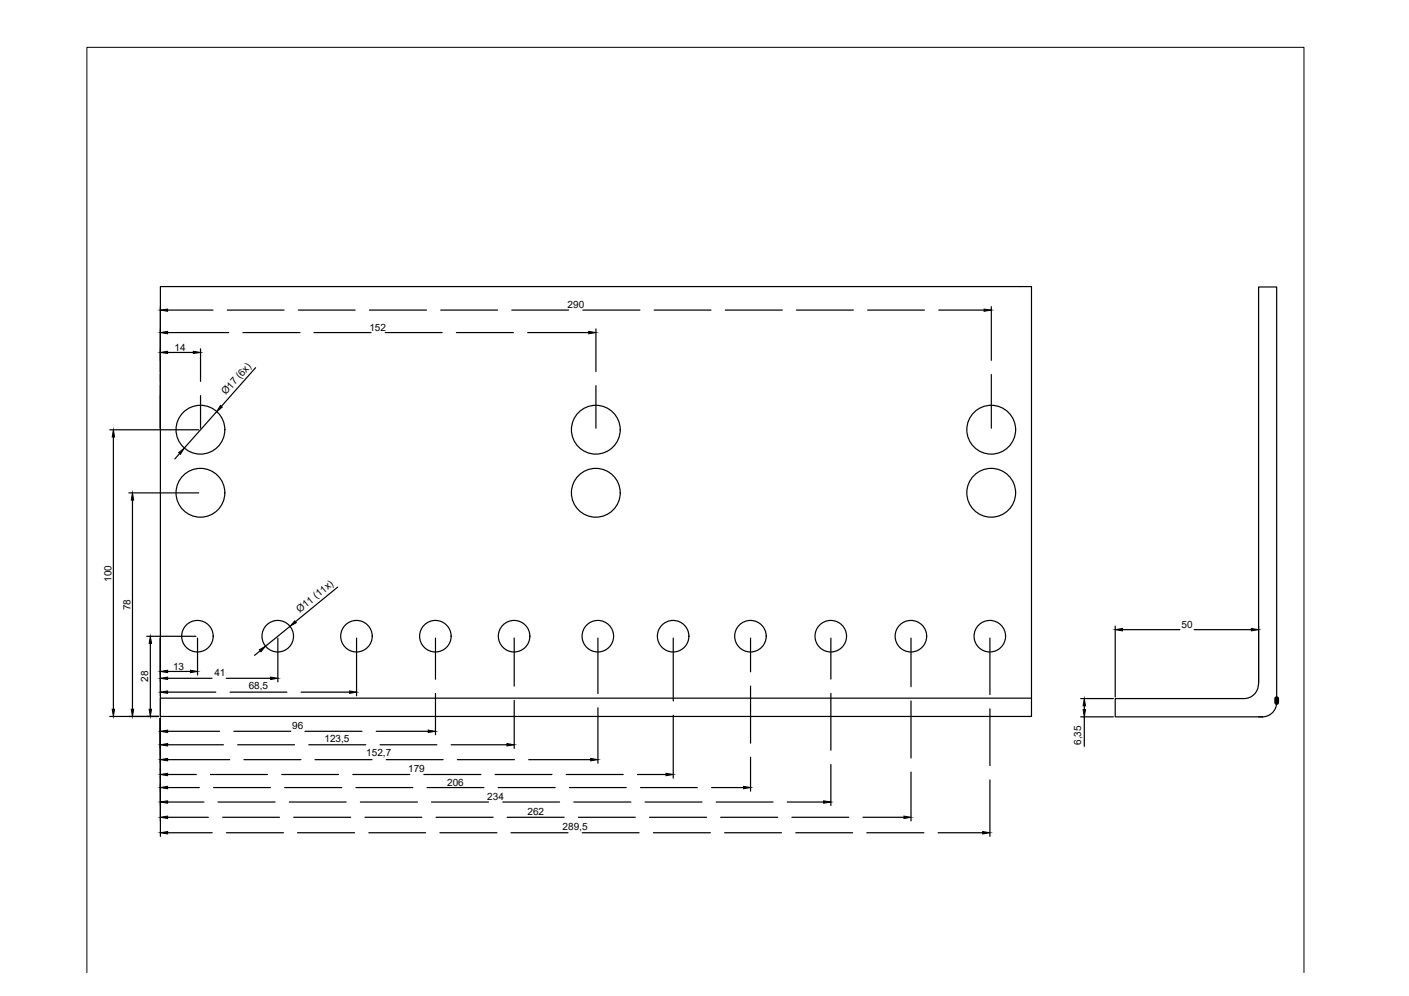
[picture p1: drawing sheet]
<svg xmlns="http://www.w3.org/2000/svg" width="297mm" height="210mm" viewBox="0 0 297 210" stroke-linecap="round" stroke-linejoin="round" font-family="sans-serif">
<!-- layer: 0 -->
<g fill="none" stroke="#000" stroke-width=".25">
<path d="M33.8 60.4h183.7v90.6h-183.7zM33.8 64.6v25.6M35.3 74.3h5.5M35.3 70.1h12.9M35.3 65.3h9.6M42.3 73.5v6.9M47.9 65.3h12M51.2 70.1h12M53.9 77.5l-7.2 8.1M62.9 65.3h12M66.2 70.1h12M77.9 65.3h12"/>
<path d="M81.2 70.1h12M92.9 65.3h12M96.2 70.1h12M107.9 65.3h12M111.2 70.1h12.9M122.9 65.3h12M125.6 69.3v9M137.9 65.3h12M152.9 65.3h12M167.9 65.3h12M182.9 65.3h12M197.9 65.3h9.6"/>
<path d="M209 64.6v11.3M209 78.9v11.3M23.1 90.6h18.8M23.9 92.1v57.4M37.9 95.6l-1 1.1M42.3 83.4v6.8M45.7 86.8l-6.9 7.6M125.6 81.3v8.9M27.2 103.9h14.7M27.9 105.4v44.1M30.9 134.1h10.4M31.7 135.6v13.9"/>
<path d="M33.8 134.5v12.1M41.6 134.5v7.8M54.8 137.1l-1.1 1M58.6 134.5v9.2M61.2 132l-5.2 4.2M71.2 123.7l-8.9 7.3M75.2 134.5v12.1M91.8 134.5v8.7M108.4 134.5v10.1M126.1 134.5v11.7M141.9 134.5v13.2M158.2 134.5v7.1"/>
<path d="M175.2 134.5v8.6M192.1 134.5v10.2M208.7 134.5v11.9M235.1 131.9v15M236.6 132.7h12.1M251.7 132.7h12.1M265.3 131.9v11.9M23.1 151h10.3M33.8 151.4v24.9M35.3 141.5h4.9M35.3 142.9h9.4M35.3 145.9h10.2"/>
<path d="M35.3 154.1h11M35.3 157h11.8M47.7 142.9h9.4M48.5 145.9h12M49.3 154.1h12M50.1 157h12M63.5 145.9h10.2M64.3 154.1h12M65.1 157h12M79.3 154.1h11M80.1 157h12M91.8 146.2v8.6"/>
<path d="M95.1 157h11.8M108.4 147.6v10.1M126.1 149.2v11.7M141.9 150.7v13.3M158.2 144.6v12M158.2 159.6v7.1M175.2 146.1v12M192.1 147.7v12.1M208.7 149.4v12M217.5 147.1h-183.7v3.9M227.8 151.1h6.9M227.8 147.2h6.9"/>
<path d="M228.6 148.7v.8M228.6 151.1v6.2M262.3 147.2a3.1 3.1 0 0 0 3-3v-83.7h3.8v87.5a3 3 0 0 1-3 3.1M262.3 147.2h-27.2v3.9h31h-.8M35.3 160.1h13.1M35.3 163.2h6.1M35.3 166h6.7M35.3 169h7.7M35.3 172.2h8.6M35.3 175.5h9.4M44.4 163.2h12M45 166h12"/>
<path d="M46 169h12M46.9 172.2h12M47.7 175.5h12.1M51.4 160.1h12M59.4 163.2h12M60 166h12M61 169h12M61.9 172.2h12M62.7 175.5h12M66.4 160.1h12M74.4 163.2h12M75 166h12"/>
<path d="M76 169h12M76.9 172.2h12M77.8 175.5h11.9M81.4 160.1h12M89.4 163.2h12M90 166h12M91 169h12M91.9 172.2h12.1M92.7 175.5h12.1M96.4 160.1h12M104.4 163.2h12M105 166h12"/>
<path d="M106 169h12M106.9 172.2h12M107.7 175.5h12M111.4 160.1h13.1M119.4 163.2h12M120 166h12M121 169h12M121.9 172.2h12M122.8 175.5h11.9M134.4 163.2h6M135 166h12M136 169h12"/>
<path d="M136.9 172.2h12.1M137.7 175.5h12.1M150 166h6.7M151 169h12M151.9 172.2h12M152.8 175.5h11.9M166 169h7.6M166.9 172.2h12M167.8 175.5h11.9M175.2 161.1v8.6M181.9 172.2h8.7M182.7 175.5h12.1"/>
<path d="M192.1 162.7v10.3M197.8 175.5h9.4M208.7 164.4v11.9"/>
<circle cx="42.3" cy="90.6" r="5.1"/>
<circle cx="125.6" cy="90.6" r="5.1"/>
<circle cx="209" cy="90.6" r="5.1"/>
<circle cx="42.3" cy="103.9" r="5.1"/>
<circle cx="125.6" cy="103.9" r="5.1"/>
<circle cx="209" cy="103.9" r="5.1"/>
<circle cx="41.6" cy="134.1" r="3.3"/>
<circle cx="58.6" cy="134.1" r="3.3"/>
<circle cx="75.1" cy="134.1" r="3.3"/>
<circle cx="91.8" cy="134.1" r="3.3"/>
<circle cx="108.4" cy="134.1" r="3.3"/>
<circle cx="126" cy="134.1" r="3.3"/>
<circle cx="141.9" cy="134.1" r="3.3"/>
<circle cx="158.2" cy="134.1" r="3.3"/>
<circle cx="175.1" cy="134.1" r="3.3"/>
<circle cx="192" cy="134.1" r="3.3"/>
<circle cx="208.7" cy="134.1" r="3.3"/>
</g>
<g fill="#000" stroke="#000" stroke-width=".21">
<path d="M33.8 74.3l1.5-.3v.5zM33.8 70.1l1.5-.3v.5zM33.8 65.3l1.5-.2v.5zM40.8 74l1.5 .3-1.5 .2zM124.1 69.8l1.5 .3-1.5 .2zM207.5 65.1l1.5 .2-1.5 .3zM23.9 90.6l.3 1.5h-.5zM37.7 95.4l1.1-1-.8 1.3zM46.5 85.5l.3 .3-1.1 1zM27.9 103.9l.3 1.5h-.5zM31.7 134.1l.2 1.5h-.5zM54.7 136.9l1.3-.7-1 1.2z"/>
<path d="M62.1 130.8l.4 .4-1.3 .8zM235.1 132.7l1.5-.3v.6zM263.8 132.4l1.5 .3-1.5 .3zM23.7 149.5h.5l-.3 1.5zM27.7 149.5h.5l-.3 1.5zM31.4 149.5h.5l-.2 1.5zM33.8 141.5l1.5-.2v.5zM33.8 142.9l1.5-.2v.5zM33.8 145.9l1.5-.3v.5zM33.8 154.1l1.5-.2v.5zM33.8 157l1.5-.3v.5zM33.8 160.1l1.5-.3v.5z"/>
<path d="M40.2 141.3l1.4 .2-1.4 .3zM57.1 142.7l1.5 .2-1.5 .3zM73.7 145.6l1.5 .3-1.5 .2zM90.3 153.9l1.5 .2-1.5 .3zM106.9 156.7l1.5 .3-1.5 .2zM124.5 159.8l1.6 .3-1.6 .2zM228.6 147.2l.2 1.5h-.5zM228.3 149.5h.5l-.2 1.6zM33.8 163.2l1.5-.2v.5zM33.8 166l1.5-.3v.5zM33.8 169l1.5-.2v.5zM33.8 172.2l1.5-.2v.5z"/>
<path d="M33.8 175.5l1.5-.3v.6zM140.4 163l1.5 .2-1.5 .3zM156.7 165.7l1.5 .3-1.5 .2zM173.6 168.8l1.6 .2-1.6 .3zM190.6 172l1.5 .2-1.5 .3zM207.2 175.2l1.5 .3-1.5 .3z"/>
</g>
<path d="M269.1 147.2v.9" fill="none" stroke="#000" stroke-width="1"/>
<path d="M18.3 205v-195h256.6v195" fill="none" stroke="#000" stroke-width=".21"/>
<g font-size="2.1">
<text x="119.7" y="65">290</text>
<text x="77.9" y="69.7">152</text>
<text x="36.8" y="73.9">14</text>
<text x="47.6" y="83.3" transform="rotate(-48 47.6 83.3)">Ø17 (6x)</text>
<text x="23.5" y="122.6" transform="rotate(-90 23.5 122.6)">100</text>
<text x="27.5" y="128.6" transform="rotate(-90 27.5 128.6)">78</text>
<text x="63.2" y="129.2" transform="rotate(-39 63.2 129.2)">Ø11 (11x)</text>
<text x="249.1" y="132.3">50</text>
<text x="31.3" y="143.7" transform="rotate(-90 31.3 143.7)">28</text>
<text x="36.5" y="141.1">13</text>
<text x="45.2" y="142.6">41</text>
<text x="52.4" y="145.2">68,5</text>
<text x="61.6" y="153.7">96</text>
<text x="68.4" y="156.3">123,5</text>
<text x="77.2" y="159.4">152,7</text>
<text x="227.9" y="157" transform="rotate(-90 227.9 157)">6,35</text>
<text x="86" y="162.8">179</text>
<text x="94.3" y="165.6">206</text>
<text x="102.7" y="168.6">234</text>
<text x="111.2" y="171.9">262</text>
<text x="118.6" y="174.8">289,5</text>
</g>
</svg>
